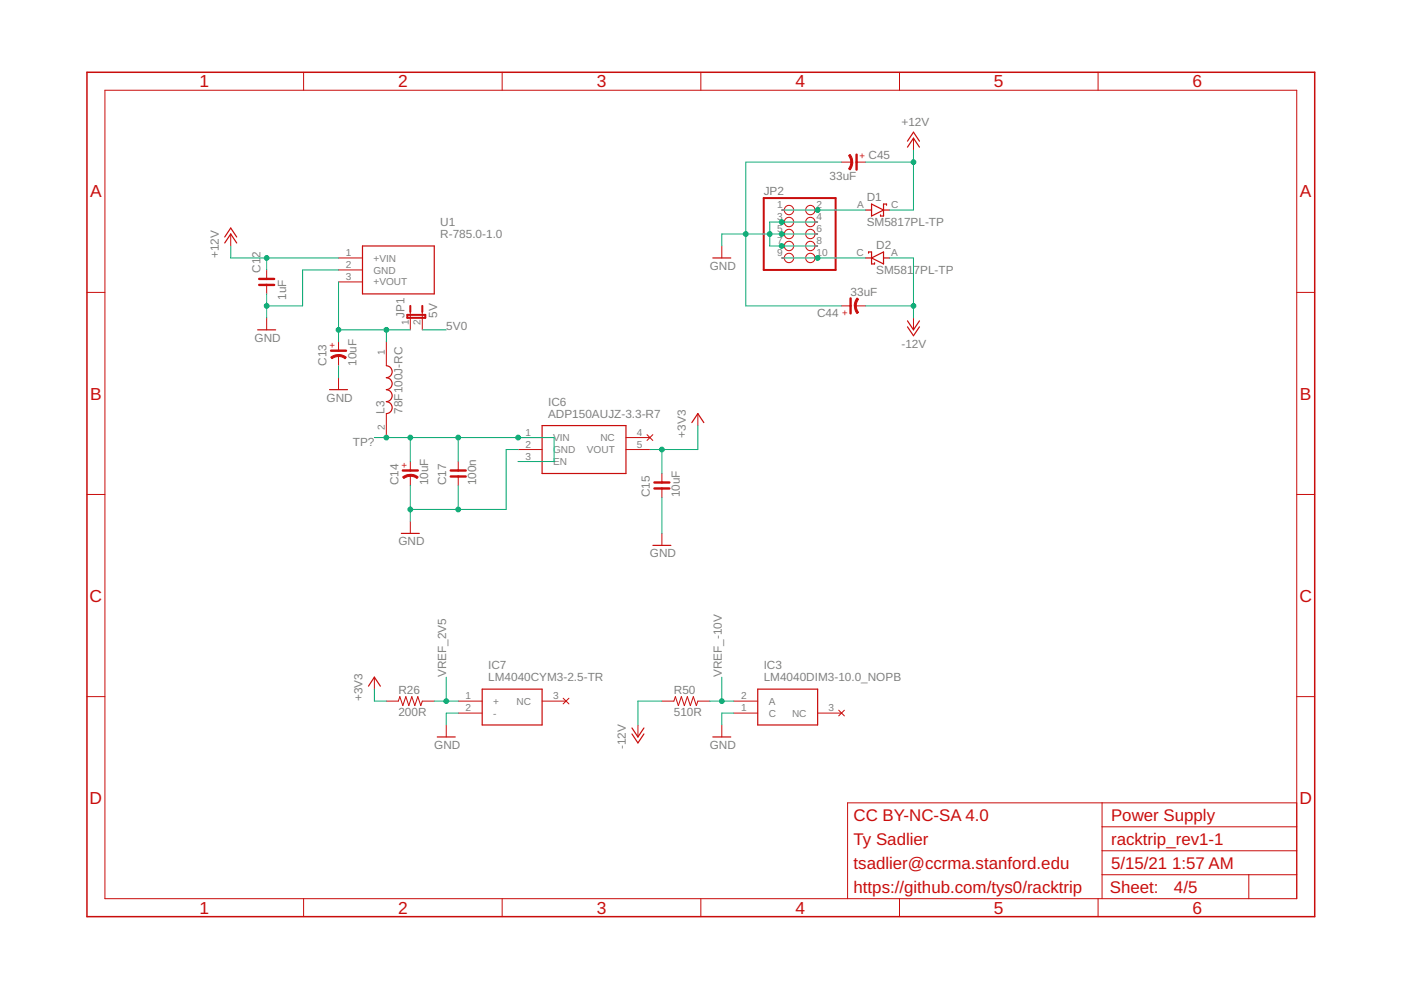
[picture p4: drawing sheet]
<svg xmlns="http://www.w3.org/2000/svg" width="297mm" height="210mm" viewBox="0 0 297 210" stroke-linecap="round" stroke-linejoin="round" font-family="sans-serif">
<g fill="none" stroke="#c90d0c" stroke-width=".21">
<path d="M22.2 19.1h252.7v171.4h-252.7zM64.4 15.3v3.8M106.5 15.3v3.8M148.6 15.3v3.8M190.7 15.3v3.8M232.8 15.3v3.8M178.4 34.4h2.2M181.6 34.4h1.9M193.7 29.3v2.5M48.9 49.6v2.6M56.5 57.2v1.9M71.8 54.7h5.1"/>
<path d="M71.8 57.2h5.1M71.8 59.8h5.1M153 52.2v2.5M165.7 54.7h.6M165.7 44.5h.6M165.7 47.1h.6M165.7 49.6h.6M165.7 52.2h.6M172.8 54.7h.6M172.8 44.5h.6M172.8 47.1h.6M172.8 49.6h.6"/>
<path d="M172.8 52.2h.6M18.4 62h3.8M56.5 60.4v1.9M56.5 67.4v2.5M71.8 72.5v1.9M71.8 75.4v2.1M81.9 72.5v5M87 66.1v3.8M89.5 66.1v3.8M178.4 64.9h1.9M181.4 64.9h2.1M181.4 64.9h.1"/>
<path d="M193.7 67.4v2.5M274.9 62h3.8M71.8 80.1v2.5M81.9 87.7v5.1M87 97.9v1.9M97.2 97.9v1.9M109.9 92.8h5M109.9 95.3h5M109.9 97.9h5M132.7 92.8h5.1M132.7 95.3h5.1M137.2 92.2l1.2 1.2"/>
<path d="M138.4 92.2l-1.2 1.2M148 87.7v2.5M18.4 104.8h3.8M87 110.6v2.5M87 100.8v2.1M97.2 101v1.9M140.3 100.4v1.9M140.3 103.6v1.9M140.3 113.1v2.5M274.9 104.8h3.8M18.4 147.7h3.8M79.4 143.6v2.5"/>
<path d="M81.9 148.7h2.6l.3-1 .6 1.9 .6-1.9 .7 1.9 .6-1.9 .6 1.9 .7-1.9 .6 1.9 .3-.9h2.6M94.6 153.7v2.6M97.2 148.7h5M97.2 151.2h5M114.9 148.7h5.1M119.4 148l1.2 1.2M120.6 148l-1.2 1.2M135.3 153.7v2.6M140.3 148.7h2.6l.3-1 .6 1.9 .7-1.9 .6 1.9 .6-1.9 .7 1.9 .6-1.9 .6 1.9 .4-.9h2.5M153 153.7v2.6M155.6 148.7h5.1M155.6 151.2h5.1"/>
<path d="M173.4 151.2h5M177.8 150.6l1.2 1.2M179 150.6l-1.2 1.2M274.9 147.7h3.8M233.7 170.2v20.3M233.7 175.3h41.2M274.9 170.2h-95.2v20.3M64.4 190.5v3.9M106.5 190.5v3.9M148.6 190.5v3.9M190.7 190.5v3.9M232.8 190.5v3.9"/>
<path d="M233.7 185.5h41.2M233.7 180.4h41.2M264.8 185.5v5"/>
<circle cx="167.3" cy="47.1" r=".99"/>
<circle cx="167.3" cy="52.2" r=".99"/>
<circle cx="167.3" cy="44.5" r=".99"/>
<circle cx="167.3" cy="49.6" r=".99"/>
<circle cx="167.3" cy="54.7" r=".99"/>
<circle cx="171.8" cy="49.6" r=".99"/>
<circle cx="171.8" cy="52.2" r=".99"/>
<circle cx="171.8" cy="54.7" r=".99"/>
<circle cx="171.8" cy="44.5" r=".99"/>
<circle cx="171.8" cy="47.1" r=".99"/>
</g>
<path d="M18.4 15.3h260.3v179.1h-260.3z" fill="none" stroke="#c90d0c" stroke-width=".32"/>
<g fill="none" stroke="#c90d0c" stroke-width=".25">
<path d="M192.4 31.2l1.3-1.9 1.2 1.9M192.4 29.9l1.3-1.9 1.2 1.9M47.6 51.5l1.3-1.9 1.3 1.9M47.6 50.2l1.3-1.9 1.3 1.9M76.9 52.2h15.2v10.1h-15.2zM151.1 54.7h3.8M183.5 54.7h1.3M183.5 44.5h1.3M184.1 53.7v-.3h.7v2.6h.6v-.3M184.8 43.3l2.5 1.2-2.5 1.3zM184.8 54.7l2.5-1.3v2.6zM187.3 54.7h1.3"/>
<path d="M187.3 44.5h1.3M188 43.5v-.2h-.7v2.5h-.6v-.2M54.6 69.9h3.8M81.9 77.5a1.27 1.27 0 0 1 1.3 1.3 1.27 1.27 0 0 1-1.3 1.3 1.27 1.27 0 0 1 1.3 1.2 1.27 1.27 0 0 1-1.3 1.3 1.27 1.27 0 0 1 1.3 1.3 1.27 1.27 0 0 1-1.3 1.3 1.27 1.27 0 0 1 1.3 1.2 1.27 1.27 0 0 1-1.3 1.3M192.4 68l1.3 1.9 1.2-1.9M192.4 69.3l1.3 1.9 1.2-1.9M69.9 82.6h3.8M114.9 90.2h17.8v10.2h-17.8zM146.7 89.6l1.3-1.9 1.2 1.9M85.1 113.1h3.8M138.4 115.6h3.8M78.1 145.5l1.3-1.9 1.2 1.9"/>
<path d="M92.7 156.3h3.8M102.2 146.1h12.7v7.6h-12.7zM134 154.3l1.3 2 1.2-2M134 155.6l1.3 1.9 1.2-1.9M151.1 156.3h3.8M160.7 146.1h12.7v7.6h-12.7z"/>
</g>
<path d="M161.9 42h15.3v15.2h-15.3zM86.4 66.8h3.8v.6h-3.8zM87 64.9v1.2M89.5 64.9v1.2" fill="none" stroke="#c90d0c" stroke-width=".42"/>
<path d="M181.6 32.8v3.2M54.9 59.1h3.2M54.9 60.4h3.2M70.2 74.4h3.2M180.3 63.3v3.1M85.4 99.8h3.2M95.6 99.8h3.1M95.6 101h3.1M138.7 102.3h3.2M138.7 103.6h3.2" fill="none" stroke="#c90d0c" stroke-width=".51"/>
<g fill="#c90d0c" stroke="#c90d0c" stroke-width=".21">
<path d="M181.7 63.2l.3 .2-.3 .7-.2 .8h-.4l.3-1.1z" fill-rule="evenodd"/>
<path d="M181.1 64.9h.4l.2 .7 .3 .6-.3 .3-.3-.6z" fill-rule="evenodd"/>
<path d="M180.4 34.4h.4v.2l-.2 .9-.4 .5-.3-.2 .4-.7z" fill-rule="evenodd"/>
<path d="M179.9 33l.3-.3 .2 .2 .3 .8 .1 .7h-.4l-.1-.8z" fill-rule="evenodd"/>
<path d="M71.8 75.2h.6l1 .5-.2 .4-.7-.4-.7-.1z" fill-rule="evenodd"/>
<path d="M70.1 75.7l1-.5h.7v.4l-.8 .1-.6 .4z" fill-rule="evenodd"/>
<path d="M87 100.6h.7l1 .5-.3 .4-.6-.4-.8-.1z" fill-rule="evenodd"/>
<path d="M85.4 101.1l.9-.5h.7v.4l-.7 .1-.7 .4z" fill-rule="evenodd"/>
</g>
<g fill="none" stroke="#0dab76" stroke-width=".21">
<path d="M178.4 34.4h-20.3v30.5h20.3M183.5 34.4h10.2M193.7 31.8v12.7h-5.1M48.9 52.2v2.5h22.9M56.5 54.7v2.5M71.8 57.2h-7.6v7.7h-7.7M71.8 59.8v12.7M165.7 44.5h17.8M165.7 54.7h17.8M173.4 49.6h-20.4v2.6M173.4 47.1h-10.2v5.1h10.2M188.6 54.7h5.1v12.7"/>
<path d="M56.5 62.3v5.1M71.8 77.5v2.6M71.8 69.9h15.2M81.9 69.9v2.6M89.5 69.9h5.1M183.5 64.9h10.2M79.4 92.8h38.1v5.1h-7.6M87 92.8v5.1M97.2 92.8v5.1M109.9 95.3h-2.6v12.7h-20.3M140.3 95.3v5.1M148 90.2v5.1h-10.2"/>
<path d="M87 102.9v7.7M97.2 102.9v5.1M140.3 105.5v7.6M79.4 146.1v2.6h2.5M92.1 148.7h5.1M94.6 143.6v5.1M97.2 151.2h-2.6v2.5M140.3 148.7h-5v5M150.5 148.7h5.1M153 143.6v5.1M155.6 151.2h-2.6v2.5"/>
</g>
<g fill="#0dab76" stroke="#0dab76" stroke-width=".21">
<circle cx="56.5" cy="64.9" r=".51"/>
<circle cx="87" cy="108" r=".51"/>
<circle cx="97.2" cy="108" r=".51"/>
<circle cx="163.2" cy="49.6" r=".51"/>
<circle cx="165.7" cy="49.6" r=".51"/>
<circle cx="165.7" cy="52.2" r=".51"/>
<circle cx="165.7" cy="47.1" r=".51"/>
<circle cx="158.1" cy="49.6" r=".51"/>
<circle cx="71.8" cy="69.9" r=".51"/>
<circle cx="81.9" cy="69.9" r=".51"/>
<circle cx="81.9" cy="92.8" r=".51"/>
<circle cx="87" cy="92.8" r=".51"/>
<circle cx="97.2" cy="92.8" r=".51"/>
<circle cx="109.9" cy="92.8" r=".51"/>
<circle cx="140.3" cy="95.3" r=".51"/>
<circle cx="94.6" cy="148.7" r=".51"/>
<circle cx="193.7" cy="34.4" r=".51"/>
<circle cx="56.5" cy="54.7" r=".51"/>
<circle cx="173.4" cy="44.5" r=".51"/>
<circle cx="173.4" cy="54.7" r=".51"/>
<circle cx="193.7" cy="64.9" r=".51"/>
<circle cx="153" cy="148.7" r=".51"/>
</g>
<g font-size="3.7" fill="#c90d0c">
<text x="42.3" y="18.5">1</text>
<text x="84.4" y="18.5">2</text>
<text x="126.5" y="18.5">3</text>
<text x="168.6" y="18.5">4</text>
<text x="210.7" y="18.5">5</text>
<text x="252.9" y="18.5">6</text>
<text x="19.1" y="41.9">A</text>
<text x="275.6" y="41.9">A</text>
<text x="19.1" y="84.7">B</text>
<text x="275.6" y="84.7">B</text>
<text x="19" y="127.6">C</text>
<text x="275.5" y="127.6">C</text>
<text x="19" y="170.4">D</text>
<text x="275.5" y="170.4">D</text>
<text x="42.3" y="193.7">1</text>
<text x="84.4" y="193.7">2</text>
<text x="126.5" y="193.7">3</text>
<text x="168.6" y="193.7">4</text>
<text x="210.7" y="193.7">5</text>
<text x="252.9" y="193.7">6</text>
</g>
<g font-size="3.6" fill="#c90d0c">
<text x="181" y="179.1">Ty Sadlier</text>
<text x="181" y="174">CC BY-NC-SA 4.0</text>
<text x="235.6" y="179.1">racktrip_rev1-1</text>
<text x="235.6" y="174">Power Supply</text>
<text x="181" y="184.2">tsadlier@ccrma.stanford.edu</text>
<text x="235.6" y="184.2">5/15/21</text>
<text x="248.5" y="184.2">1:57 AM</text>
<text x="181" y="189.3">https://github.com/tys0/racktrip</text>
<text x="235.3" y="189.4">Sheet:</text>
<text x="248.9" y="189.3">4/5</text>
</g>
<g font-size="2.5" fill="#808080">
<text x="191.1" y="26.8">+12V</text>
<text x="184.1" y="33.7">C45</text>
<text x="161.9" y="41.4">JP2</text>
<text x="175.9" y="38.2">33uF</text>
<text x="93.4" y="48">U1</text>
<text x="183.8" y="48">SM5817PL-TP</text>
<text x="183.8" y="42.6">D1</text>
<text x="93.4" y="50.5">R-785.0-1.0</text>
<text x="185.8" y="52.8">D2</text>
<text x="46.4" y="54.7" transform="rotate(-90 46.4 54.7)">+12V</text>
<text x="55.3" y="57.9" transform="rotate(-90 55.3 57.9)">C1</text>
<text x="55.3" y="54.7" transform="rotate(-90 55.3 54.7)">2</text>
<text x="150.5" y="57.2">GND</text>
<text x="185.8" y="58.1">SM581</text>
<text x="193.7" y="58.1">7PL-TP</text>
<text x="60.7" y="63.6" transform="rotate(-90 60.7 63.6)">1uF</text>
<text x="180.4" y="62.8">33uF</text>
<text x="85.7" y="67.4" transform="rotate(-90 85.7 67.4)">JP1</text>
<text x="92.7" y="67.4" transform="rotate(-90 92.7 67.4)">5V</text>
<text x="94.6" y="69.9">5V0</text>
<text x="173.2" y="67.3">C44</text>
<text x="54" y="72.5">GND</text>
<text x="69.2" y="77.5" transform="rotate(-90 69.2 77.5)">C13</text>
<text x="75.6" y="77.5" transform="rotate(-90 75.6 77.5)">10uF</text>
<text x="191.1" y="73.7">-12V</text>
<text x="69.2" y="85.2">GND</text>
<text x="81.5" y="87.7" transform="rotate(-90 81.5 87.7)">L3</text>
<text x="85.4" y="87.7" transform="rotate(-90 85.4 87.7)">78F100J-RC</text>
<text x="116.2" y="88.6">ADP150AUJZ-3.3-R7</text>
<text x="116.2" y="86">IC6</text>
<text x="74.8" y="94.6">TP?</text>
<text x="145.4" y="92.8" transform="rotate(-90 145.4 92.8)">+3V3</text>
<text x="84.5" y="102.9" transform="rotate(-90 84.5 102.9)">C14</text>
<text x="90.8" y="102.9" transform="rotate(-90 90.8 102.9)">10uF</text>
<text x="94.6" y="102.9" transform="rotate(-90 94.6 102.9)">C17</text>
<text x="101" y="102.9" transform="rotate(-90 101 102.9)">100n</text>
<text x="137.8" y="105.5" transform="rotate(-90 137.8 105.5)">C15</text>
<text x="144.1" y="105.5" transform="rotate(-90 144.1 105.5)">10uF</text>
<text x="84.5" y="115.6">GND</text>
<text x="137.8" y="118.2">GND</text>
<text x="94.6" y="143.6" transform="rotate(-90 94.6 143.6)">VREF_2V5</text>
<text x="103.5" y="141.9">IC7</text>
<text x="153" y="143.6" transform="rotate(-90 153 143.6)">VREF_-10V</text>
<text x="161.9" y="141.9">IC3</text>
<text x="76.8" y="148.6" transform="rotate(-90 76.8 148.6)">+3V3</text>
<text x="84.5" y="147.1">R26</text>
<text x="103.5" y="144.5">LM4040CYM3-2.5-TR</text>
<text x="142.9" y="147.1">R50</text>
<text x="161.9" y="144.5">LM4040DIM3-10.0_NOPB</text>
<text x="84.5" y="151.8">200R</text>
<text x="142.9" y="151.8">510R</text>
<text x="92.1" y="158.8">GND</text>
<text x="132.7" y="158.8" transform="rotate(-90 132.7 158.8)">-12V</text>
<text x="150.5" y="158.8">GND</text>
</g>
<g font-size="2.1" fill="#808080">
<text x="164.7" y="44.2">1</text>
<text x="164.7" y="46.7">3</text>
<text x="173.1" y="44.2">2</text>
<text x="173.1" y="46.7">4</text>
<text x="181.7" y="44.2">A</text>
<text x="188.9" y="44.2">C</text>
<text x="164.7" y="49.3">5</text>
<text x="164.7" y="51.8">7</text>
<text x="173.1" y="49.3">6</text>
<text x="173.1" y="51.8">8</text>
<text x="73.3" y="54.3">1</text>
<text x="73.3" y="56.9">2</text>
<text x="73.3" y="59.4">3</text>
<text x="79.2" y="55.4">+VIN</text>
<text x="79.2" y="58">GND</text>
<text x="164.7" y="54.3">9</text>
<text x="173.1" y="54.3">10</text>
<text x="181.6" y="54.3">C</text>
<text x="188.9" y="54.3">A</text>
<text x="79.2" y="60.5">+VOUT</text>
<text x="86.6" y="68.9" transform="rotate(-90 86.6 68.9)">1</text>
<text x="89.2" y="68.9" transform="rotate(-90 89.2 68.9)">2</text>
<text x="81.6" y="75.2" transform="rotate(-90 81.6 75.2)">1</text>
<text x="81.6" y="91.2" transform="rotate(-90 81.6 91.2)">2</text>
<text x="111.4" y="92.4">1</text>
<text x="111.4" y="95">2</text>
<text x="117.3" y="93.5">VIN</text>
<text x="127.3" y="93.5">NC</text>
<text x="135.1" y="92.4">4</text>
<text x="135.1" y="95">5</text>
<text x="111.4" y="97.5">3</text>
<text x="117.3" y="96.1">GND</text>
<text x="117.3" y="98.6">EN</text>
<text x="124.4" y="96.1">VOUT</text>
<text x="98.7" y="148.3">1</text>
<text x="104.6" y="149.4">+</text>
<text x="109.5" y="149.4">NC</text>
<text x="117.3" y="148.3">3</text>
<text x="157.1" y="148.3">2</text>
<text x="163" y="149.4">A</text>
<text x="98.7" y="150.8">2</text>
<text x="104.6" y="151.9">-</text>
<text x="157.1" y="150.8">1</text>
<text x="163" y="151.9">C</text>
<text x="167.9" y="151.9">NC</text>
<text x="175.7" y="150.8">3</text>
</g>
<g font-size="2" fill="#c90d0c">
<text x="182.2" y="33.7">+</text>
<text x="178.5" y="66.9">+</text>
<text x="71.1" y="73.7" transform="rotate(-90 71.1 73.7)">+</text>
<text x="86.4" y="99.1" transform="rotate(-90 86.4 99.1)">+</text>
</g>
</svg>
